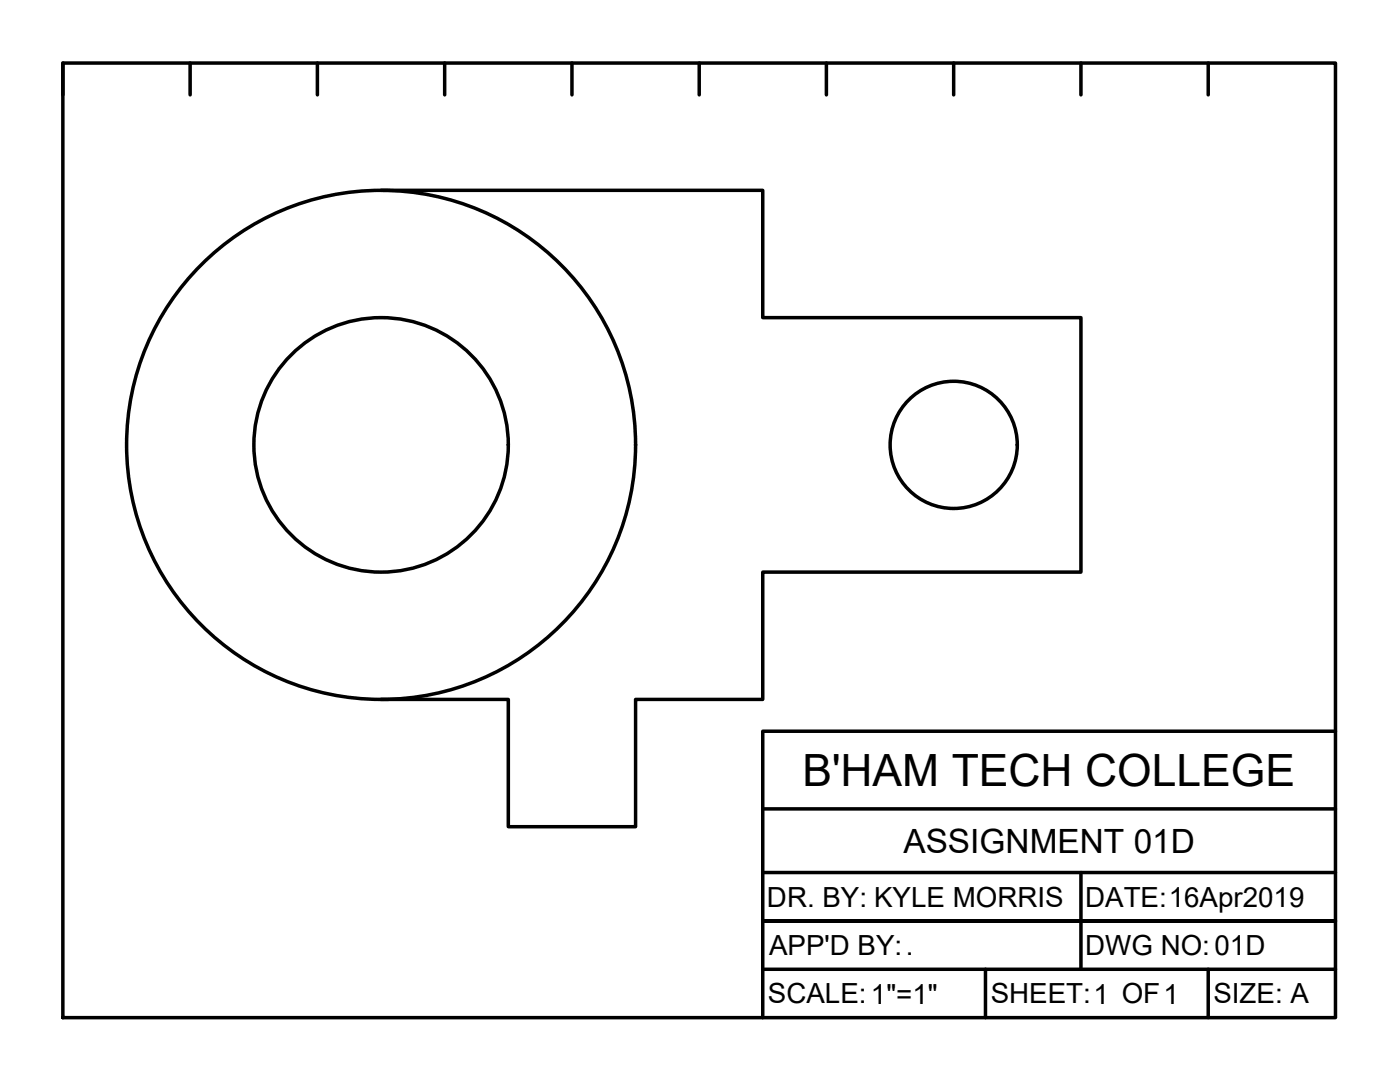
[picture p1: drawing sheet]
<svg xmlns="http://www.w3.org/2000/svg" width="279mm" height="216mm" viewBox="0 0 279 216" stroke-linecap="round" stroke-linejoin="round" font-family="sans-serif">
<!-- layer: TitleBox -->
<g fill="none" stroke="#000" stroke-width=".7">
<path d="M12.5 12.6h254v190.5h-254zM12.5 12.6v6.3M37.9 12.6v6.3M63.3 12.6v6.3M88.7 12.6v6.3M114.1 12.6v6.3M139.5 12.6v6.3M164.9 12.6v6.3M190.3 12.6v6.3M215.7 12.6v6.3M241.1 12.6v6.3M266.5 145.9h-114.3v57.2"/>
<path d="M152.2 161.4h114.3M152.2 174.1h114.3M215.7 174.1v19.3M152.2 193.4h114.3M196.7 193.4v9.7M215.7 183.8h50.8h-50.8M215.7 183.8h-63.5h63.5M241.1 193.4v9.7"/>
</g>
<!-- layer: Object -->
<g fill="none" stroke="#000" stroke-width=".7">
<path d="M76 38h76.2v25.4h63.5v50.8h-63.5v25.4h-25.4v25.4h-25.4v-25.4h-25.4"/>
<circle cx="76" cy="88.8" r="50.8"/>
<circle cx="76.1" cy="88.8" r="25.4"/>
<circle cx="190.3" cy="88.8" r="12.7"/>
</g>
<text font-size="8.9" x="160.1" y="156.9">B'HAM TECH COLLEGE</text>
<text font-size="6.7" x="180.3" y="170.1">ASSIGNMENT 01D</text>
<g font-size="5.5">
<text x="153.1" y="181">DR. BY: KYLE MORRIS</text>
<text x="216.6" y="181">DATE:16Apr2019</text>
<text x="153.5" y="190.6">APP'D BY:.</text>
<text x="216.6" y="190.5">DWG NO:01D</text>
<text x="153.3" y="200.2">SCALE:1&quot;=1&quot;</text>
<text x="197.7" y="200.2">SHEET:1 OF1</text>
<text x="242.2" y="200.2">SIZE: A</text>
</g>
</svg>
